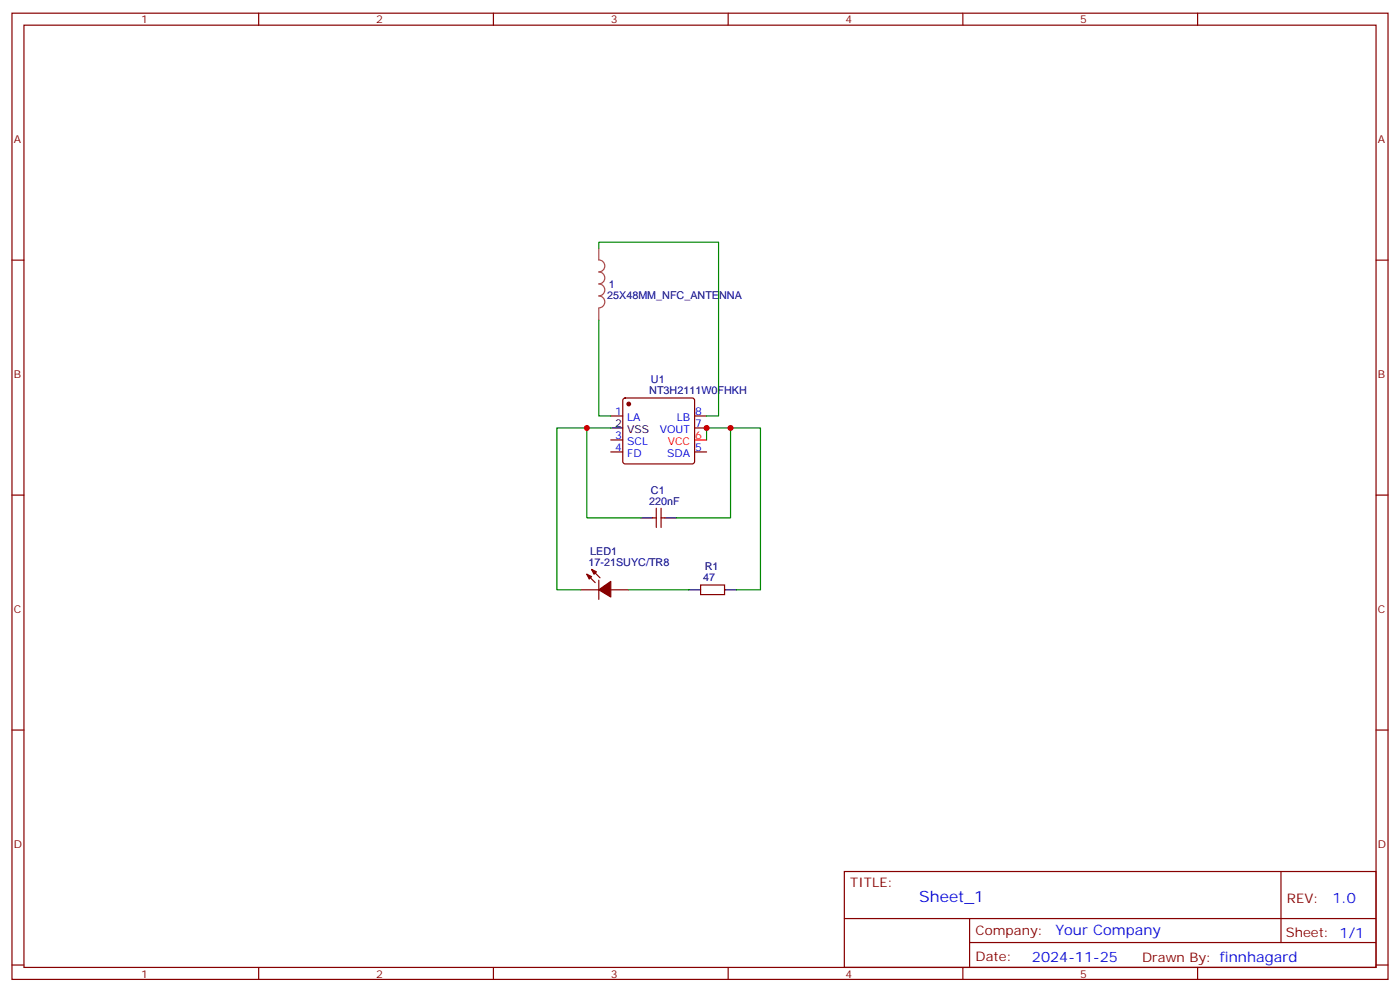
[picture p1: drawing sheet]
<svg xmlns="http://www.w3.org/2000/svg" width="412mm" height="292mm" viewBox="0 0 412 292" stroke-linecap="round" stroke-linejoin="round" font-family="sans-serif">
<g fill="none" stroke="#870000" stroke-width=".35">
<path d="M3.5 3.9h405.4v284.3h-405.4zM7.1 7.4h398.2v277.3h-398.2zM76.2 3.9v3.5M145.3 3.9v3.5M214.5 3.9v3.5M283.6 3.9v3.5M352.8 3.9v3.5M3.5 76.6h3.6M405.3 76.6h3.6M183.7 117.3l.4-.2h19.8l.5 .2 .2 .5v18l-.2 .5-.5 .2h-19.8l-.4-.2-.3-.5v-18zM179.9 122.4h3.5M179.9 133h3.5"/>
<path d="M179.9 129.5h3.5M204.6 122.4h3.5M204.6 125.9h3.5M204.6 133h3.5M3.5 145.7h3.6M192.3 152.4h1M193.3 149.6v5.6M194.7 149.6v5.6M194.7 152.4h1.1M405.3 145.7h3.6M171.1 173.6h5.3M172.9 169l2.4 2.4"/>
<path d="M174.3 167.6l2.4 2.4M176.4 170.7v5.7M179.9 173.6h5.3M206.4 172.2h7v2.8h-7zM3.5 214.8h3.6M405.3 214.8h3.6M248.7 256.5h156.6v28.2h-156.6zM377.3 256.5v20.9M248.7 270.3h156.5M285.6 277.4h119.6M285.6 270.3v14.1M3.5 284h3.6"/>
<path d="M76.2 284.7v3.5M145.3 284.7v3.5M214.5 284.7v3.5M283.6 284.7v3.5M352.8 284.7v3.5M405.3 284h3.6"/>
</g>
<path d="M204.6 129.5h3.5" fill="none" stroke="#f00" stroke-width=".35"/>
<path d="M179.9 125.9h3.5M188.7 152.4h3.6M195.8 152.4h3.5M202.8 173.6h3.6M213.4 173.6h3.6" fill="none" stroke="#000" stroke-width=".35"/>
<g fill="#870000" stroke="#870000" stroke-width=".35">
<path d="M172.9 169l1.4 .7-.7 .7z"/>
<path d="M174.3 167.6l1.4 .7-.7 .7z"/>
<path d="M176.4 173.6l3.5-2.5v4.6z"/>
<circle cx="185.2" cy="118.9" r=".53"/>
</g>
<path d="M176.4 73v3.5a1.76 1.76 0 0 1 1.8 1.8 1.76 1.76 0 0 1-1.8 1.7 1.76 1.76 0 0 1 1.8 1.8 1.76 1.76 0 0 1-1.8 1.8 1.76 1.76 0 0 1 1.8 1.7 1.76 1.76 0 0 1-1.8 1.8 1.76 1.76 0 0 1 1.8 1.7 1.76 1.76 0 0 1-1.8 1.8M176.4 90.7v3.5" fill="none" stroke="#a64a4a" stroke-width=".35"/>
<path d="M176.4 73v-1.7h35.3v51.1h-3.6M176.4 94.2v28.2h3.5M172.9 125.9h-8.9v47.7h7.1M179.9 125.9h-7v26.5h15.8M208.1 129.5v-3.6h7.1v26.5h-15.9M215.2 125.9h8.8v47.7h-7M185.2 173.6h17.6" fill="none" stroke="#008700" stroke-width=".35"/>
<g fill="#c00">
<circle cx="215.2" cy="125.9" r=".88"/>
<circle cx="208.1" cy="125.9" r=".88"/>
<circle cx="172.9" cy="125.9" r=".88"/>
</g>
<text font-size="4.6" fill="#00f" x="270.8" y="265.5">Sheet_1</text>
<g font-size="4.2" fill="#00f">
<text x="392.5" y="265.7">1.0</text>
<text x="310.9" y="275.3">Your Company</text>
<text x="304" y="283.1">2024-11-25</text>
</g>
<g font-size="3.9" fill="#800">
<text x="250.5" y="261.1">TITLE:</text>
<text x="379.1" y="265.7">REV:</text>
<text x="287.4" y="275.3">Company:</text>
<text x="378.7" y="275.9">Sheet: 1/1</text>
<text x="287.4" y="282.9">Date:</text>
<text x="336.4" y="283">Drawn By: finnhagard</text>
</g>
<g font-size="3.2" fill="#800">
<text x="41.6" y="6.9">1</text>
<text x="110.8" y="6.9">2</text>
<text x="179.9" y="6.9">3</text>
<text x="249.1" y="6.9">4</text>
<text x="318.2" y="6.9">5</text>
<text x="4.1" y="42">A</text>
<text x="405.9" y="42">A</text>
<text x="4.1" y="111.1">B</text>
<text x="405.9" y="111.1">B</text>
<text x="4.1" y="180.3">C</text>
<text x="405.9" y="180.3">C</text>
<text x="4.1" y="249.4">D</text>
<text x="405.9" y="249.4">D</text>
<text x="41.6" y="287.7">1</text>
<text x="110.8" y="287.7">2</text>
<text x="179.9" y="287.7">3</text>
<text x="249.1" y="287.7">4</text>
<text x="318.2" y="287.7">5</text>
</g>
<g font-size="3.2" fill="#000080">
<text x="178.9" y="88">25X48MM_NFC_ANTENNA</text>
<text x="179.4" y="84.7">1</text>
<text x="191.8" y="112.8">U1</text>
<text x="191.3" y="116.1">NT3H2111W0FHKH</text>
<text x="191.3" y="148.5">220nF</text>
<text x="191.8" y="145.3">C1</text>
<text x="173.4" y="166.5">17-21SUYC/TR8</text>
<text x="173.9" y="163.3">LED1</text>
<text x="207.6" y="167.9">R1</text>
<text x="207.1" y="171.1">47</text>
</g>
<g font-size="3.2">
<text x="181.3" y="125.6">2</text>
<text x="184.7" y="127.4">VSS</text>
</g>
<g font-size="3.2" fill="#00f">
<text x="181.3" y="122.1">1</text>
<text x="184.7" y="123.8">LA</text>
<text x="199.4" y="123.8">LB</text>
<text x="204.8" y="122.1">8</text>
<text x="204.8" y="125.6">7</text>
<text x="181.3" y="129.1">3</text>
<text x="184.7" y="130.9">SCL</text>
<text x="194.4" y="127.4">VOUT</text>
<text x="181.3" y="132.6">4</text>
<text x="184.7" y="134.4">FD</text>
<text x="196.5" y="134.4">SDA</text>
<text x="204.8" y="132.6">5</text>
</g>
<g font-size="3.2" fill="#f00">
<text x="196.7" y="130.9">VCC</text>
<text x="204.8" y="129.1">6</text>
</g>
</svg>
